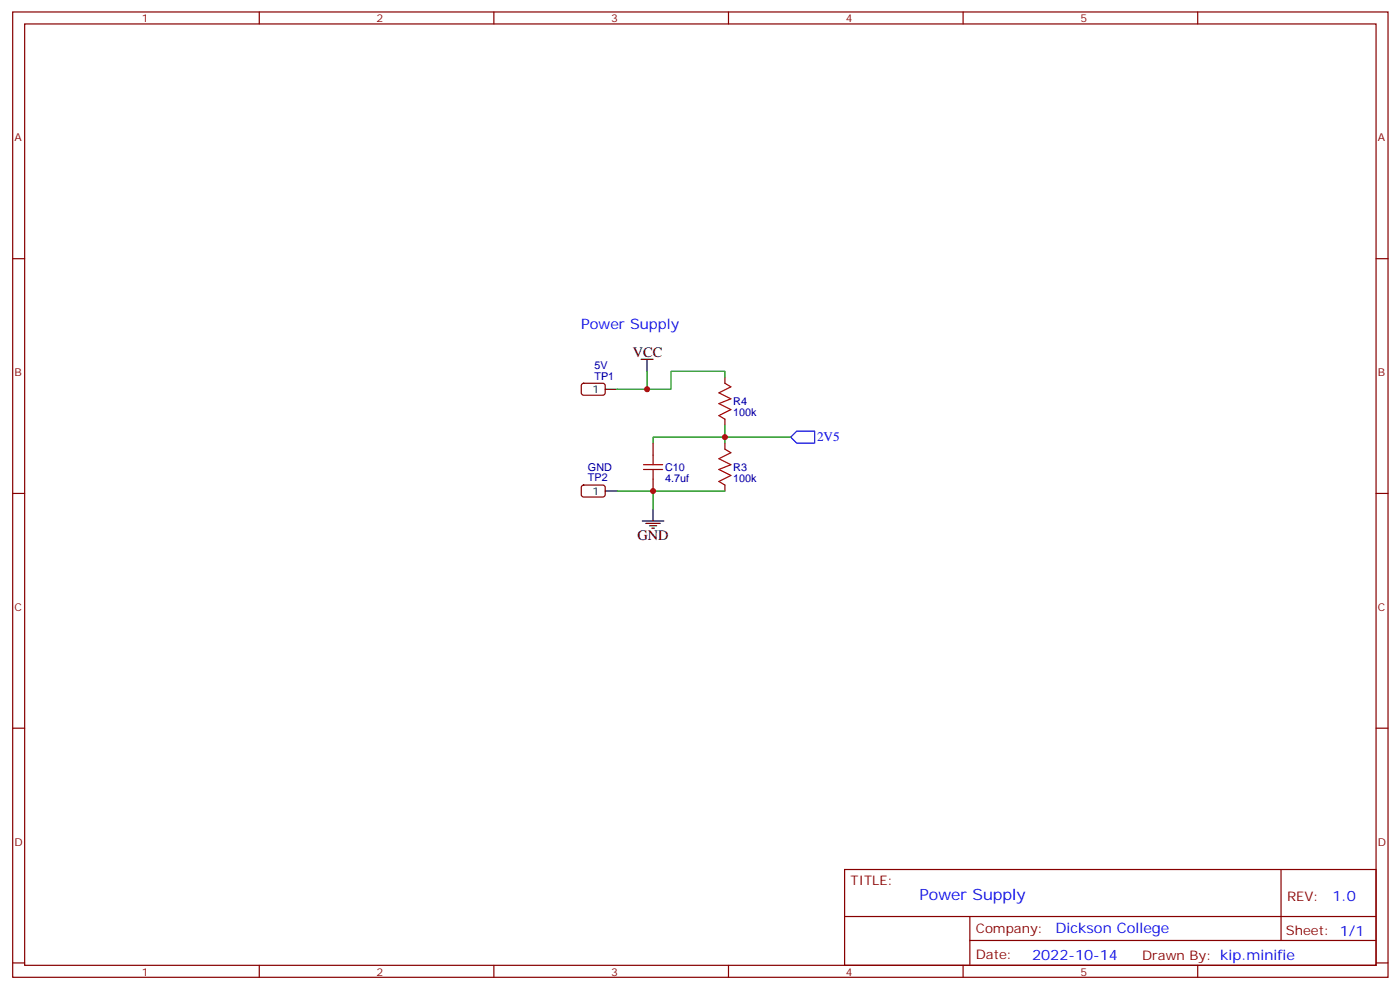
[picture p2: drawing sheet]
<svg xmlns="http://www.w3.org/2000/svg" width="413mm" height="292mm" viewBox="0 0 413 292" stroke-linecap="round" stroke-linejoin="round" font-family="sans-serif">
<g fill="none" stroke="#870000" stroke-width=".35">
<path d="M3.7 3.5h405.4v284.4h-405.4zM7.3 7.1h398.3v277.2h-398.3zM76.4 3.5v3.6M145.6 3.5v3.6M214.7 3.5v3.6M283.8 3.5v3.6M353 3.5v3.6M3.7 76.2h3.6M405.6 76.2h3.5M171.5 113.1l.5-.2h5.9l.5 .7-.1 2.4-.6 .4h-6l-.4-.7v-2.1zM213.6 111.1v1.8M192.5 130.5v3.6"/>
<path d="M213.6 123.5v1.7M213.6 130.5v1.8M3.7 145.3h3.6M171.5 143.1l.5-.2h5.9l.5 .7-.1 2.4-.6 .4-6-.1-.4-.6v-2.1zM192.5 141.1v3.5M213.6 142.9v1.7M405.6 145.3h3.5M3.7 214.5h3.6M405.6 214.5h3.5M248.9 256.1h156.7v28.2h-156.7zM377.5 256.1l.1 20.9M249 270h156.4"/>
<path d="M285.8 277h119.6M285.8 270v14.1M3.7 283.6h3.6M76.4 284.3v3.6M145.6 284.3v3.6M214.7 284.3v3.6M283.8 284.3v3.6M353 284.3v3.6M405.6 283.6h3.5"/>
</g>
<path d="M213.6 112.9l1.8 1-3.5 1.8 3.5 1.8-3.5 1.4 3.5 1.7-3.5 1.8 1.7 1.1M189.7 138.3h5.6M189.7 136.9h5.6M192.5 134.1v2.8M192.5 138.3v2.8M213.6 132.3l1.8 1-3.5 1.8 3.5 1.8-3.5 1.4 3.5 1.8-3.5 1.7 1.7 1.1" fill="none" stroke="#a10000" stroke-width=".35"/>
<path d="M178.4 114.7h3.5M188.9 105.8h3.6M190.7 105.8v3.6M178.4 144.6h3.5M189.3 153.5h6.4M190.4 154.2h4.2M191.4 154.9h2.1M192.1 155.6h.7M192.5 149.9v3.6" fill="none" stroke="#000" stroke-width=".35"/>
<path d="M190.7 109.4v5.3M213.6 111.1v-1.7h-15.8v5.3h-15.9M213.6 125.2v5.3M233 128.8h-40.5v1.7M181.9 144.6h31.7M192.5 144.6v5.3" fill="none" stroke="#008700" stroke-width=".35"/>
<path d="M233 128.8l1.8-1.8h5.3v3.5h-5.3z" fill="none" stroke="#00f" stroke-width=".35"/>
<g fill="#c00">
<circle cx="190.7" cy="114.7" r=".88"/>
<circle cx="192.5" cy="144.6" r=".88"/>
<circle cx="213.6" cy="128.8" r=".88"/>
</g>
<text font-size="4.6" fill="#00f" x="271" y="265.1">Power Supply</text>
<g font-size="4.2" fill="#00f">
<text x="171.3" y="97">Power Supply</text>
<text x="392.7" y="265.4">1.0</text>
<text x="311.1" y="274.9">Dickson College</text>
<text x="304.2" y="282.7">2022-10-14</text>
</g>
<g font-size="4.2">
<text x="186.5" y="105.1">VCC</text>
<text x="187.9" y="159.1">GND</text>
</g>
<text font-size="3.9" fill="#00f" x="240.8" y="130">2V5</text>
<g font-size="3.9" fill="#800">
<text x="250.7" y="260.7">TITLE:</text>
<text x="379.3" y="265.4">REV:</text>
<text x="287.6" y="274.9">Company:</text>
<text x="379" y="275.5">Sheet: 1/1</text>
<text x="287.6" y="282.6">Date:</text>
<text x="336.6" y="282.7">Drawn By: kip.minifie</text>
</g>
<g font-size="3.2" fill="#800">
<text x="41.8" y="6.5">1</text>
<text x="111" y="6.5">2</text>
<text x="180.1" y="6.5">3</text>
<text x="249.3" y="6.5">4</text>
<text x="318.4" y="6.5">5</text>
<text x="4.3" y="41.6">A</text>
<text x="406.1" y="41.6">A</text>
<text x="4.3" y="110.8">B</text>
<text x="406.1" y="110.8">B</text>
<text x="4.3" y="179.9">C</text>
<text x="406.1" y="179.9">C</text>
<text x="4.3" y="249.1">D</text>
<text x="406.1" y="249.1">D</text>
<text x="41.8" y="287.3">1</text>
<text x="111" y="287.3">2</text>
<text x="180.1" y="287.3">3</text>
<text x="249.3" y="287.3">4</text>
<text x="318.4" y="287.3">5</text>
</g>
<g font-size="3.2" fill="#000080">
<text x="175.2" y="111.8">TP1</text>
<text x="175.2" y="108.8">5V</text>
<text x="216.1" y="119.4">R4</text>
<text x="216.1" y="122.5">100k</text>
<text x="173.3" y="141.8">TP2</text>
<text x="173.3" y="138.7">GND</text>
<text x="196" y="141.9">4.7uf</text>
<text x="196" y="138.8">C10</text>
<text x="216.1" y="141.9">100k</text>
<text x="216.1" y="138.8">R3</text>
</g>
<g font-size="3.2">
<text x="174.6" y="115.7">1</text>
<text x="174.6" y="145.7">1</text>
</g>
</svg>
